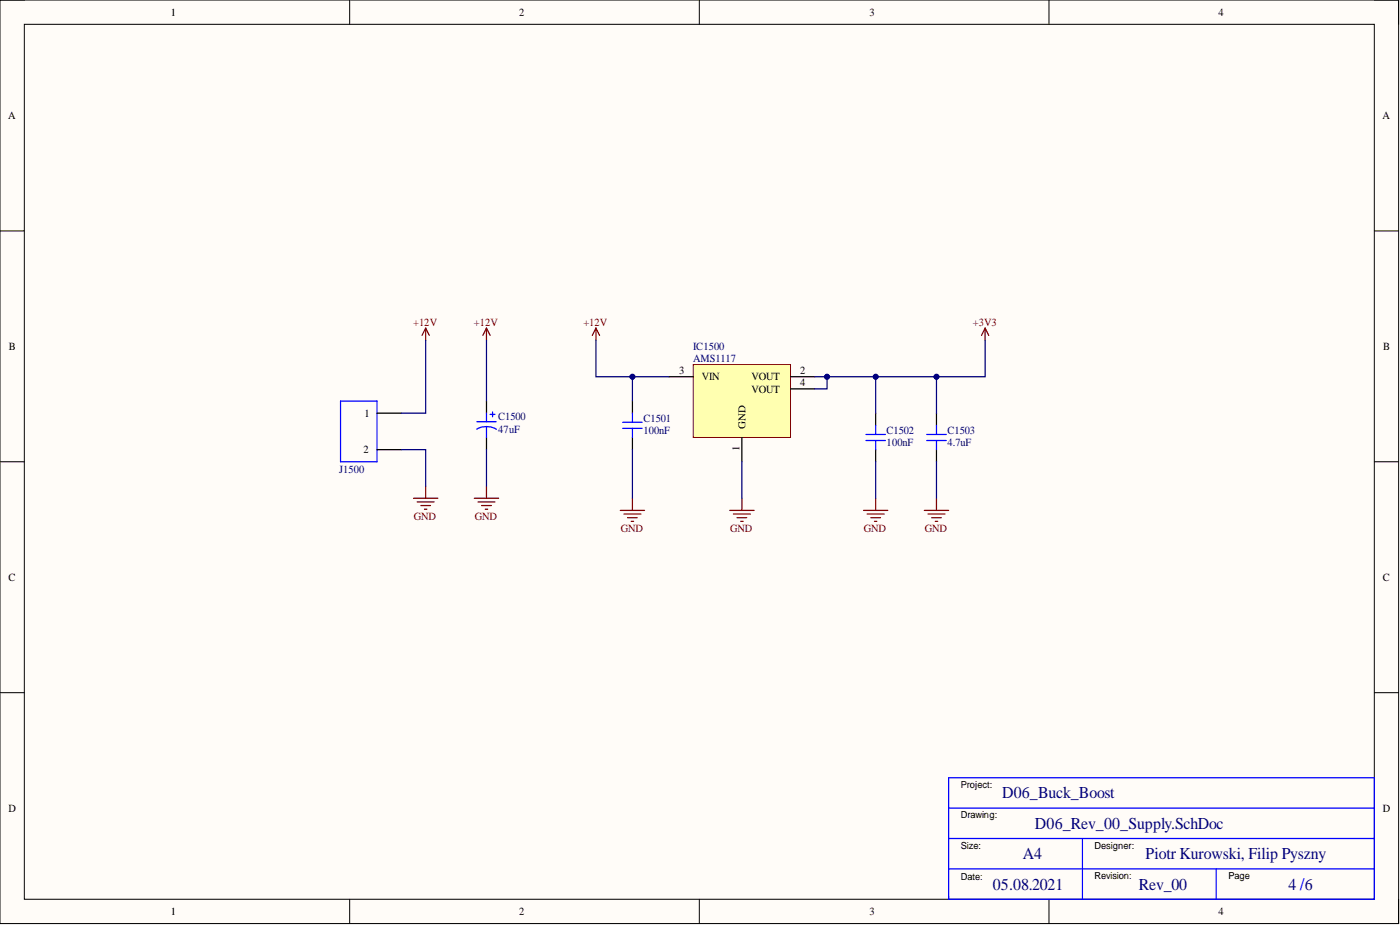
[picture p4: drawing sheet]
<svg xmlns="http://www.w3.org/2000/svg" width="292mm" height="193mm" viewBox="0 0 292 193" stroke-linecap="round" stroke-linejoin="round" font-family="sans-serif">
<path d="M0 0h291.8v192.7h-291.8z" fill-rule="evenodd" fill="#fffcf8"/>
<path d="M0 0h291.8v192.7h-291.8z" fill="none" stroke="#000" stroke-width=".21"/>
<path d="M5.1 5.1h281.6v182.5h-281.6z" fill-rule="evenodd" fill="#fffcf8"/>
<g fill="none" stroke="#000" stroke-width=".21">
<path d="M0 0h5.1M5.1 5.1h281.6v182.5h-281.6zM73 0v5.1M145.9 0v5.1M218.9 0v5.1M286.7 0h5.1v5.1M0 48.2h5.1M286.7 48.2h5.1M0 96.3h5.1M286.7 96.3h5.1M0 144.5h5.1M286.7 144.5h5.1"/>
<path d="M73 187.6v5.1M145.9 187.6v5.1M218.9 187.6v5.1M291.8 187.6v5.1"/>
</g>
<path d="M197.9 162.2h88.8v25.4h-88.8zM197.9 174.9h88.8M197.9 168.6h88.8M225.8 174.9v12.7M197.9 181.3h88.8M253.8 181.3v6.3" fill="none" stroke="#00f" stroke-width=".26"/>
<path d="M144.6 76.1h20.3v15.2h-20.3z" fill-rule="evenodd" fill="#ffffb0"/>
<path d="M144.6 76.1h20.3v15.2h-20.3z" fill="none" stroke="#800000" stroke-width=".21"/>
<g fill="none" stroke="#000" stroke-width=".26">
<path d="M139.6 78.6h5M164.9 78.6h5.1M78.7 86.2h5M78.7 93.8h5M101.5 83.7v2.5M101.5 91.3v2.5M132 83.7v2.5M132 91.3v2.5M154.8 91.3v5M164.9 81.1h5.1M182.7 86.2v2.5M182.7 93.8v2.5"/>
<path d="M195.4 86.2v2.5M195.4 93.8v2.5"/>
</g>
<g fill="none" stroke="#00f" stroke-width=".26">
<path d="M71.1 83.7h7.6v12.6h-7.6zM99.5 89.5a4 4 0 0 1 4.1 .1M99.5 88h4M101.5 86.2v1.8M101.5 89v2.3M102.3 86.5h1M102.8 85.9v1.1M129.9 88.1h4.1M129.9 89.4h4.1M132 86.2v1.9M132 89.4v1.9M180.7 90.6h4"/>
<path d="M180.7 91.9h4M182.7 88.7v1.9M182.7 91.9v1.9M193.4 90.6h4M193.4 91.9h4M195.4 88.7v1.9M195.4 91.9v1.9"/>
</g>
<g fill="none" stroke="#800000" stroke-width=".26">
<path d="M88.8 68.5l-.7 1.5M88.8 68.5l.8 1.5M88.8 68.5v2.5M101.5 68.5l-.8 1.5M101.5 68.5l.8 1.5M101.5 68.5v2.5M124.3 68.5l-.7 1.5M124.3 68.5l.8 1.5M124.3 68.5v2.5M205.5 68.5l-.7 1.5M205.5 68.5l.8 1.5M205.5 68.5v2.5"/>
<path d="M86.3 103.9h5.1M87 104.7h3.6M87.8 105.5h2M88.6 106.2h.5M88.8 101.4v2.5M99 103.9h5M99.7 104.7h3.6M100.5 105.5h2M101.2 106.2h.6M101.5 101.4v2.5M129.4 106.5h5.1M130.2 107.2h3.5"/>
<path d="M130.9 108h2.1M131.7 108.8h.5M132 103.9v2.6M152.3 106.5h5M153 107.2h3.6M153.8 108h2M154.5 108.8h.5M154.8 103.9v2.6M180.2 106.5h5M180.9 107.2h3.6M181.7 108h2M182.4 108.8h.6"/>
<path d="M182.7 103.9v2.6M192.9 106.5h5M193.6 107.2h3.6M194.4 108h2M195.1 108.8h.5M195.4 103.9v2.6"/>
</g>
<path d="M182.7 78.6v7.6" fill="none" stroke="#000080" stroke-width=".26"/>
<circle cx="182.7" cy="78.6" r=".51" fill="#000080"/>
<circle cx="182.7" cy="78.6" r=".51" fill="none" stroke="#000080" stroke-width=".21"/>
<path d="M88.8 71v15.2h-5.1M124.3 71v7.6h15.3M83.7 93.8h5.1v7.6" fill="none" stroke="#000080" stroke-width=".26"/>
<circle cx="132" cy="78.6" r=".51" fill="#000080"/>
<circle cx="132" cy="78.6" r=".51" fill="none" stroke="#000080" stroke-width=".21"/>
<path d="M172.6 78.6v2.5h-2.6" fill="none" stroke="#000080" stroke-width=".26"/>
<circle cx="172.6" cy="78.6" r=".51" fill="#000080"/>
<circle cx="172.6" cy="78.6" r=".51" fill="none" stroke="#000080" stroke-width=".21"/>
<path d="M170 78.6h25.4v7.6" fill="none" stroke="#000080" stroke-width=".26"/>
<circle cx="172.6" cy="78.6" r=".51" fill="#000080"/>
<circle cx="172.6" cy="78.6" r=".51" fill="none" stroke="#000080" stroke-width=".21"/>
<circle cx="182.7" cy="78.6" r=".51" fill="#000080"/>
<circle cx="182.7" cy="78.6" r=".51" fill="none" stroke="#000080" stroke-width=".21"/>
<circle cx="195.4" cy="78.6" r=".51" fill="#000080"/>
<circle cx="195.4" cy="78.6" r=".51" fill="none" stroke="#000080" stroke-width=".21"/>
<path d="M205.5 71v7.6h-10.1" fill="none" stroke="#000080" stroke-width=".26"/>
<circle cx="195.4" cy="78.6" r=".51" fill="#000080"/>
<circle cx="195.4" cy="78.6" r=".51" fill="none" stroke="#000080" stroke-width=".21"/>
<path d="M101.5 71v12.7M132 78.6v5.1M101.5 93.8v7.6M132 93.8v10.1" fill="none" stroke="#000080" stroke-width=".26"/>
<circle cx="132" cy="78.6" r=".51" fill="#000080"/>
<circle cx="132" cy="78.6" r=".51" fill="none" stroke="#000080" stroke-width=".21"/>
<path d="M154.8 96.3v7.6M182.7 96.3v7.6M195.4 96.3v7.6" fill="none" stroke="#000080" stroke-width=".26"/>
<g font-size="3.5" fill="#000080">
<text x="209.1" y="166.6">D06_Buck_Boost</text>
<text x="215.9" y="172.9">D06_Rev_00_Supply.SchDoc</text>
<text x="213.4" y="179.2">A4</text>
<text x="239" y="179.2">Piotr Kurowski, Filip Pyszny</text>
<text x="207.1" y="185.6">05.08.2021</text>
<text x="237.6" y="185.6">Rev_00</text>
<text x="268.8" y="185.6">4 /6</text>
</g>
<g font-size="2.3">
<text x="35.6" y="3.3">1</text>
<text x="108.4" y="3.3">2</text>
<text x="181.4" y="3.3">3</text>
<text x="254.3" y="3.3">4</text>
<text x="1.7" y="24.8">A</text>
<text x="288.4" y="24.8">A</text>
<text x="1.9" y="73">B</text>
<text x="288.6" y="73">B</text>
<text x="141.7" y="78.1">3</text>
<text x="146.4" y="79.4">VIN</text>
<text x="156.8" y="79.4">VOUT</text>
<text x="156.8" y="81.9">VOUT</text>
<text x="167" y="78.1">2</text>
<text x="167" y="80.6">4</text>
<text x="76" y="87">1</text>
<text x="75.9" y="94.6">2</text>
<text x="1.8" y="121.2">C</text>
<text x="288.5" y="121.2">C</text>
<text x="1.8" y="169.3">D</text>
<text x="288.5" y="169.3">D</text>
<text x="35.6" y="190.9">1</text>
<text x="108.4" y="190.9">2</text>
<text x="181.4" y="190.9">3</text>
<text x="254.3" y="190.9">4</text>
</g>
<g font-size="2.3" fill="#800000">
<text x="86.2" y="67.9">+12V</text>
<text x="98.9" y="67.9">+12V</text>
<text x="121.7" y="67.9">+12V</text>
<text x="203" y="67.9">+3V3</text>
<text x="86.4" y="108.5">GND</text>
<text x="99" y="108.5">GND</text>
<text x="129.5" y="111">GND</text>
<text x="152.3" y="111">GND</text>
<text x="180.2" y="111">GND</text>
<text x="192.9" y="111">GND</text>
</g>
<g font-size="2.3" fill="#000080">
<text x="144.6" y="73">IC1500</text>
<text x="144.6" y="75.5">AMS1117</text>
<text x="104" y="87.7">C1500</text>
<text x="134.2" y="88">C1501</text>
<text x="104" y="90.3">47uF</text>
<text x="134.2" y="90.5">100nF</text>
<text x="185" y="90.5">C1502</text>
<text x="185" y="93">100nF</text>
<text x="197.7" y="90.5">C1503</text>
<text x="197.7" y="93">4.7uF</text>
<text x="70.8" y="98.6">J1500</text>
</g>
<g font-size="2.2">
<text x="155.6" y="89.5" transform="rotate(-90 155.6 89.5)">GND</text>
<text x="154.3" y="94.1" transform="rotate(-90 154.3 94.1)">1</text>
</g>
<g font-size="2">
<text x="200.5" y="164.4">Project:</text>
<text x="200.5" y="170.7">Drawing:</text>
<text x="200.5" y="177">Size:</text>
<text x="228.4" y="177">Designer:</text>
<text x="200.5" y="183.6">Date:</text>
<text x="228.4" y="183.4">Revision:</text>
<text x="256.3" y="183.4">Page</text>
</g>
</svg>
